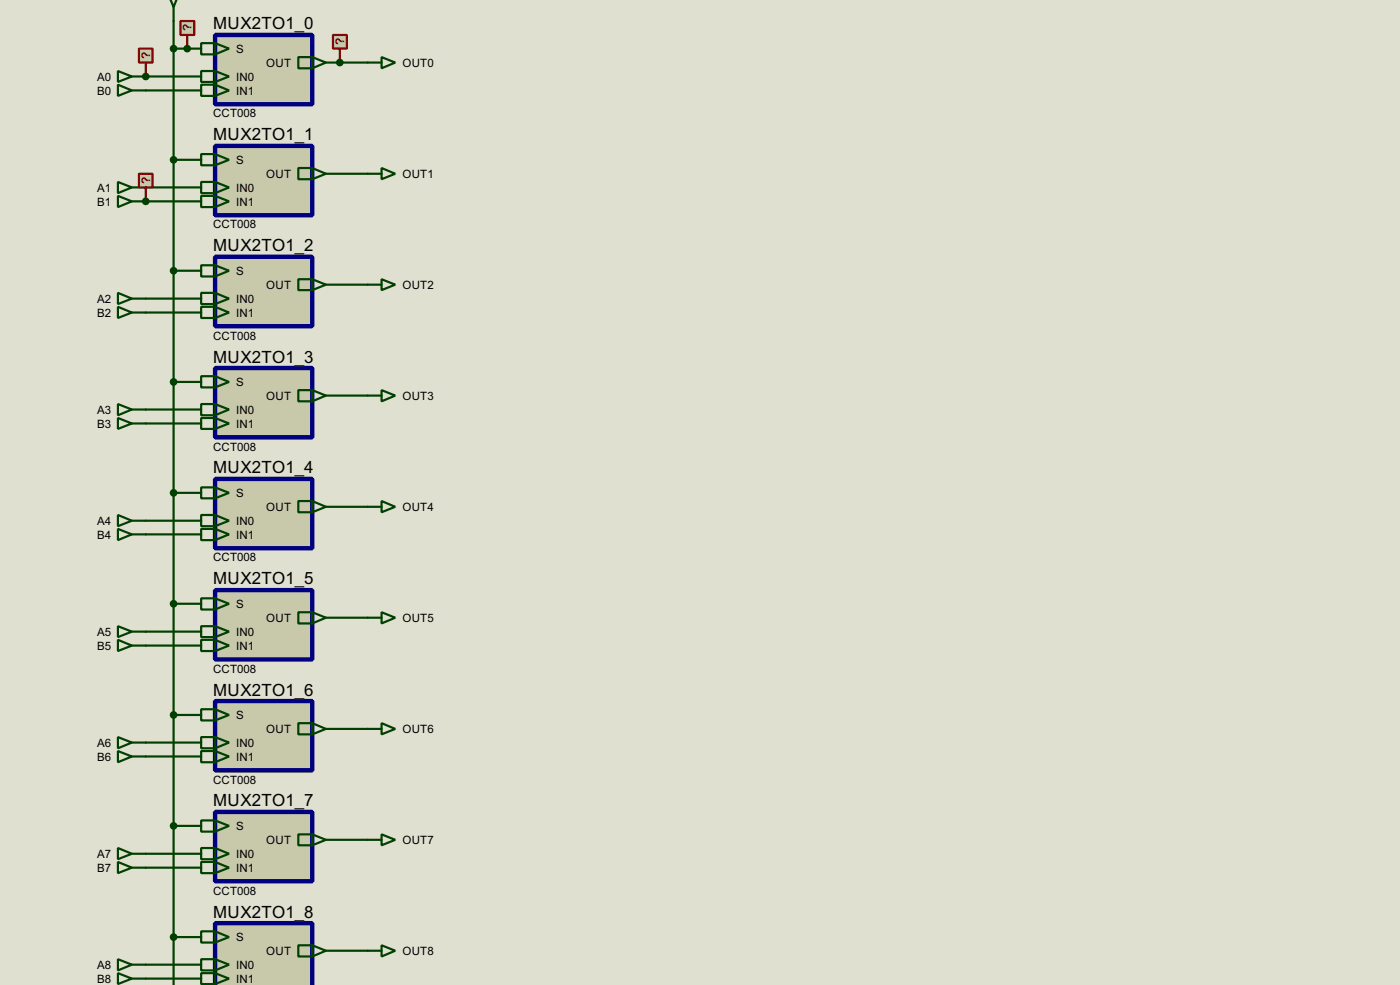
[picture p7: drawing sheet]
<svg xmlns="http://www.w3.org/2000/svg" width="256mm" height="180mm" viewBox="0 0 256 180" stroke-linecap="round" stroke-linejoin="round" font-family="sans-serif">
<path d="M0 0h256.5v180.3h-256.5z" fill="#e0e0d0"/>
<g fill="none" stroke="#004000" stroke-width=".4">
<path d="M26.7 16.6h10.2M31.8 3.9v176.4M26.7 34.3h10.2M31.8 29.3h5.1M59.7 31.8h7.7M26.7 54.7h10.2M26.7 57.2h10.2M31.8 49.6h5.1M59.7 52.1h7.7M26.7 75h10.2M26.7 77.5h10.2M31.8 69.9h5.1"/>
<path d="M59.7 72.4h7.7M26.7 95.3h10.2M26.7 97.8h10.2M31.8 90.2h5.1M59.7 92.8h7.7M26.7 115.6h10.2M26.7 118.2h10.2M31.8 110.5h5.1M59.7 113.1h7.7M26.7 135.9h10.2M26.7 138.5h10.2M31.8 130.9h5.1"/>
<path d="M59.7 133.4h7.7M26.7 156.3h10.2M26.7 158.8h10.2M31.8 151.2h5.1M59.7 153.7h7.7M26.7 176.6h10.2M26.7 179.1h10.2M31.8 171.5h5.1M59.7 174h7.7"/>
</g>
<circle cx="26.7" cy="14" r=".2" fill="#004000"/>
<path d="M26.7 14h10.2" fill="none" stroke="#004000" stroke-width=".4"/>
<g fill="#004000">
<circle cx="26.7" cy="14" r=".2"/>
<circle cx="26.7" cy="36.9" r=".2"/>
</g>
<path d="M26.7 36.9h10.2" fill="none" stroke="#004000" stroke-width=".4"/>
<g fill="#004000">
<circle cx="26.7" cy="36.9" r=".2"/>
<circle cx="34.3" cy="8.9" r=".2"/>
</g>
<path d="M31.8 8.9h5.1" fill="none" stroke="#004000" stroke-width=".4"/>
<circle cx="62.3" cy="11.5" r=".2" fill="#004000"/>
<g fill="none" stroke="#004000" stroke-width=".4">
<path d="M21.6 13l2.6 1-2.6 1zM21.6 15.5l2.6 1.1-2.6 1zM24.2 14h2.5M24.2 16.6h2.5M59.7 11.5h7.7M21.6 33.3l2.6 1-2.6 1.1zM21.6 35.9l2.6 1-2.6 1zM24.2 34.3h2.5M24.2 36.9h2.5M21.6 53.6l2.6 1.1-2.6 1zM21.6 56.2l2.6 1-2.6 1zM24.2 54.7h2.5"/>
<path d="M24.2 57.2h2.5M21.6 74l2.6 1-2.6 1zM21.6 76.5l2.6 1-2.6 1zM24.2 75h2.5M24.2 77.5h2.5M21.6 94.3l2.6 1-2.6 1zM21.6 96.8l2.6 1-2.6 1.1zM24.2 95.3h2.5M24.2 97.8h2.5M21.6 114.6l2.6 1-2.6 1zM21.6 117.1l2.6 1.1-2.6 1zM24.2 115.6h2.5"/>
<path d="M24.2 118.2h2.5M21.6 137.5l2.6 1-2.6 1zM21.6 134.9l2.6 1-2.6 1.1zM24.2 138.5h2.5M24.2 135.9h2.5M21.6 155.2l2.6 1.1-2.6 1zM21.6 157.8l2.6 1-2.6 1zM24.2 156.3h2.5M24.2 158.8h2.5M21.6 175.6l2.6 1-2.6 1zM21.6 178.1l2.6 1-2.6 1zM24.2 176.6h2.5"/>
<path d="M24.2 179.1h2.5"/>
</g>
<path d="M39.4 6.4h17.8v12.7h-17.8z" fill="#c8c8aa" stroke="#000080" stroke-width=".8"/>
<path d="M36.9 13h2.5l2.6 1-2.6 1h-2.5zM36.9 15.5h2.5l2.6 1.1-2.6 1h-2.5zM36.9 7.9h2.5l2.6 1-2.6 1.1h-2.5zM39.4 7.9v2.1M39.4 13v2M39.4 15.5v2.1M54.7 10.5h2.5l2.5 1-2.5 1h-2.5zM57.2 10.5v2" fill="none" stroke="#004000" stroke-width=".4"/>
<path d="M39.4 26.7h17.8v12.7h-17.8z" fill="#c8c8aa" stroke="#000080" stroke-width=".8"/>
<path d="M36.9 33.3h2.5l2.6 1-2.6 1.1h-2.5zM36.9 35.9h2.5l2.6 1-2.6 1h-2.5zM36.9 28.2h2.5l2.6 1.1-2.6 1h-2.5zM39.4 28.2v2.1M39.4 33.3v2.1M39.4 35.9v2M54.7 30.8h2.5l2.5 1-2.5 1h-2.5zM57.2 30.8v2" fill="none" stroke="#004000" stroke-width=".4"/>
<path d="M39.4 47h17.8v12.7h-17.8z" fill="#c8c8aa" stroke="#000080" stroke-width=".8"/>
<path d="M36.9 53.6h2.5l2.6 1.1-2.6 1h-2.5zM36.9 56.2h2.5l2.6 1-2.6 1h-2.5zM36.9 48.6h2.5l2.6 1-2.6 1h-2.5zM39.4 48.6v2M39.4 53.6v2.1M39.4 56.2v2M54.7 51.1h2.5l2.5 1-2.5 1h-2.5zM57.2 51.1v2" fill="none" stroke="#004000" stroke-width=".4"/>
<path d="M39.4 67.4h17.8v12.7h-17.8z" fill="#c8c8aa" stroke="#000080" stroke-width=".8"/>
<path d="M36.9 74h2.5l2.6 1-2.6 1h-2.5zM36.9 76.5h2.5l2.6 1-2.6 1h-2.5zM36.9 68.9h2.5l2.6 1-2.6 1h-2.5zM39.4 68.9v2M39.4 74v2M39.4 76.5v2M54.7 71.4h2.5l2.5 1-2.5 1.1h-2.5zM57.2 71.4v2.1" fill="none" stroke="#004000" stroke-width=".4"/>
<path d="M39.4 87.7h17.8v12.7h-17.8z" fill="#c8c8aa" stroke="#000080" stroke-width=".8"/>
<path d="M36.9 94.3h2.5l2.6 1-2.6 1h-2.5zM36.9 96.8h2.5l2.6 1-2.6 1.1h-2.5zM36.9 89.2h2.5l2.6 1-2.6 1h-2.5zM39.4 89.2v2M39.4 94.3v2M39.4 96.8v2.1M54.7 91.7h2.5l2.5 1.1-2.5 1h-2.5zM57.2 91.7v2.1" fill="none" stroke="#004000" stroke-width=".4"/>
<path d="M39.4 108h17.8v12.7h-17.8z" fill="#c8c8aa" stroke="#000080" stroke-width=".8"/>
<path d="M36.9 114.6h2.5l2.6 1-2.6 1h-2.5zM36.9 117.1h2.5l2.6 1.1-2.6 1h-2.5zM36.9 109.5h2.5l2.6 1-2.6 1.1h-2.5zM39.4 109.5v2.1M39.4 114.6v2M39.4 117.1v2.1M54.7 112.1h2.5l2.5 1-2.5 1h-2.5zM57.2 112.1v2" fill="none" stroke="#004000" stroke-width=".4"/>
<path d="M39.4 128.3h17.8v12.7h-17.8z" fill="#c8c8aa" stroke="#000080" stroke-width=".8"/>
<path d="M36.9 134.9h2.5l2.6 1-2.6 1.1h-2.5zM36.9 137.5h2.5l2.6 1-2.6 1h-2.5zM36.9 129.8h2.5l2.6 1.1-2.6 1h-2.5zM39.4 129.8v2.1M39.4 134.9v2.1M39.4 137.5v2M54.7 132.4h2.5l2.5 1-2.5 1h-2.5zM57.2 132.4v2" fill="none" stroke="#004000" stroke-width=".4"/>
<path d="M39.4 148.6h17.8v12.7h-17.8z" fill="#c8c8aa" stroke="#000080" stroke-width=".8"/>
<path d="M36.9 155.2h2.5l2.6 1.1-2.6 1h-2.5zM36.9 157.8h2.5l2.6 1-2.6 1h-2.5zM36.9 150.2h2.5l2.6 1-2.6 1h-2.5zM39.4 150.2v2M39.4 155.2v2.1M39.4 157.8v2M54.7 152.7h2.5l2.5 1-2.5 1h-2.5zM57.2 152.7v2" fill="none" stroke="#004000" stroke-width=".4"/>
<path d="M39.4 169h17.8v11.3h-17.8z" fill="#c8c8aa" stroke="#000080" stroke-width=".8"/>
<g fill="none" stroke="#004000" stroke-width=".4">
<path d="M31.2 -.1l.6 1.4 .5-1.4M31.8 1.3v2.6M67.4 11.5h2.5M69.9 10.5l2.5 1-2.5 1zM67.4 31.8h2.5M69.9 30.8l2.5 1-2.5 1zM67.4 52.1h2.5M69.9 51.1l2.5 1-2.5 1zM67.4 72.4h2.5M69.9 71.4l2.5 1-2.5 1.1zM67.4 92.8h2.5M69.9 91.7l2.5 1.1-2.5 1z"/>
<path d="M67.4 113.1h2.5M69.9 112.1l2.5 1-2.5 1zM67.4 133.4h2.5M69.9 132.4l2.5 1-2.5 1zM67.4 153.7h2.5M69.9 152.7l2.5 1-2.5 1zM36.9 175.6h2.5l2.6 1-2.6 1h-2.5zM36.9 178.1h2.5l2.6 1-2.6 1h-2.5zM36.9 170.5h2.5l2.6 1-2.6 1h-2.5zM39.4 170.5v2M39.4 175.6v2M39.4 178.1v2"/>
<path d="M54.7 173h2.5l2.5 1-2.5 1.1h-2.5zM57.2 173v2.1M67.4 174h2.5M69.9 173l2.5 1-2.5 1.1z"/>
</g>
<g fill="#004000" stroke="#004000" stroke-width=".4">
<circle cx="31.8" cy="8.9" r=".5"/>
<circle cx="31.8" cy="29.3" r=".5"/>
<circle cx="31.8" cy="171.5" r=".5"/>
<circle cx="31.8" cy="151.2" r=".5"/>
<circle cx="31.8" cy="69.9" r=".5"/>
<circle cx="31.8" cy="49.6" r=".5"/>
<circle cx="31.8" cy="90.2" r=".5"/>
<circle cx="31.8" cy="110.5" r=".5"/>
<circle cx="31.8" cy="130.9" r=".5"/>
</g>
<path d="M25.5 8.9h2.5v2.6h-2.5z" fill="#c8c8aa" stroke="#800000" stroke-width=".4"/>
<path d="M26.7 11.5v2.5" fill="none" stroke="#800000" stroke-width=".4"/>
<circle cx="26.7" cy="14" r=".5" fill="#004000" stroke="#004000" stroke-width=".4"/>
<path d="M25.5 31.8h2.5v2.5h-2.5z" fill="#c8c8aa" stroke="#800000" stroke-width=".4"/>
<path d="M26.7 34.3v2.6" fill="none" stroke="#800000" stroke-width=".4"/>
<circle cx="26.7" cy="36.9" r=".5" fill="#004000" stroke="#004000" stroke-width=".4"/>
<path d="M33.1 3.9h2.5v2.5h-2.5z" fill="#c8c8aa" stroke="#800000" stroke-width=".4"/>
<path d="M34.3 6.4v2.5" fill="none" stroke="#800000" stroke-width=".4"/>
<circle cx="34.3" cy="8.9" r=".5" fill="#004000" stroke="#004000" stroke-width=".4"/>
<path d="M61 6.4h2.6v2.5h-2.6z" fill="#c8c8aa" stroke="#800000" stroke-width=".4"/>
<path d="M62.3 8.9v2.6" fill="none" stroke="#800000" stroke-width=".4"/>
<circle cx="62.2" cy="11.5" r=".5" fill="#004000" stroke="#004000" stroke-width=".4"/>
<g font-size="3.5">
<text x="39.1" y="5.3">MUX2TO1_0</text>
<text x="39.1" y="25.7">MUX2TO1_1</text>
<text x="39.1" y="46">MUX2TO1_2</text>
<text x="39.1" y="66.3">MUX2TO1_3</text>
<text x="39.1" y="86.7">MUX2TO1_4</text>
<text x="39.1" y="107">MUX2TO1_5</text>
<text x="39.1" y="127.3">MUX2TO1_6</text>
<text x="39.1" y="147.6">MUX2TO1_7</text>
<text x="39.1" y="168">MUX2TO1_8</text>
</g>
<g font-size="2.5" fill="#800000">
<text x="35.1" y="5.8" transform="rotate(-90 35.1 5.8)">?</text>
<text x="27.5" y="10.9" transform="rotate(-90 27.5 10.9)">?</text>
<text x="63.1" y="8.3" transform="rotate(-90 63.1 8.3)">?</text>
<text x="27.5" y="33.7" transform="rotate(-90 27.5 33.7)">?</text>
</g>
<g font-size="2.4">
<text x="43.2" y="9.7">S</text>
<text x="17.8" y="14.8">A0</text>
<text x="17.8" y="17.3">B0</text>
<text x="43.2" y="14.8">IN0</text>
<text x="43.2" y="17.3">IN1</text>
<text x="48.8" y="12.3">OUT</text>
<text x="73.7" y="12.3">OUT0</text>
<text x="39" y="21.5">CCT008</text>
<text x="17.8" y="35.1">A1</text>
<text x="43.2" y="35.1">IN0</text>
<text x="43.2" y="30">S</text>
<text x="48.8" y="32.6">OUT</text>
<text x="73.7" y="32.6">OUT1</text>
<text x="17.8" y="37.7">B1</text>
<text x="39" y="41.8">CCT008</text>
<text x="43.2" y="37.7">IN1</text>
<text x="43.2" y="50.4">S</text>
<text x="48.8" y="52.9">OUT</text>
<text x="73.7" y="52.9">OUT2</text>
<text x="17.8" y="55.4">A2</text>
<text x="17.8" y="58">B2</text>
<text x="43.2" y="55.4">IN0</text>
<text x="43.2" y="58">IN1</text>
<text x="39" y="62.1">CCT008</text>
<text x="43.2" y="70.7">S</text>
<text x="17.8" y="75.8">A3</text>
<text x="43.2" y="75.8">IN0</text>
<text x="48.8" y="73.2">OUT</text>
<text x="73.7" y="73.2">OUT3</text>
<text x="17.8" y="78.3">B3</text>
<text x="39" y="82.5">CCT008</text>
<text x="43.2" y="78.3">IN1</text>
<text x="43.2" y="91">S</text>
<text x="48.8" y="93.6">OUT</text>
<text x="73.7" y="93.6">OUT4</text>
<text x="17.8" y="96.1">A4</text>
<text x="17.8" y="98.6">B4</text>
<text x="43.2" y="96.1">IN0</text>
<text x="43.2" y="98.6">IN1</text>
<text x="39" y="102.8">CCT008</text>
<text x="43.2" y="111.3">S</text>
<text x="48.8" y="113.9">OUT</text>
<text x="73.7" y="113.9">OUT5</text>
<text x="17.8" y="116.4">A5</text>
<text x="17.8" y="119">B5</text>
<text x="43.2" y="116.4">IN0</text>
<text x="43.2" y="119">IN1</text>
<text x="39" y="123.1">CCT008</text>
<text x="43.2" y="131.7">S</text>
<text x="17.8" y="136.7">A6</text>
<text x="43.2" y="136.7">IN0</text>
<text x="48.8" y="134.2">OUT</text>
<text x="73.7" y="134.2">OUT6</text>
<text x="17.8" y="139.3">B6</text>
<text x="39" y="143.4">CCT008</text>
<text x="43.2" y="139.3">IN1</text>
<text x="43.2" y="152">S</text>
<text x="48.8" y="154.5">OUT</text>
<text x="73.7" y="154.5">OUT7</text>
<text x="17.8" y="157.1">A7</text>
<text x="17.8" y="159.6">B7</text>
<text x="43.2" y="157.1">IN0</text>
<text x="43.2" y="159.6">IN1</text>
<text x="39" y="163.8">CCT008</text>
<text x="43.2" y="172.3">S</text>
<text x="17.8" y="177.4">A8</text>
<text x="17.8" y="179.9">B8</text>
<text x="43.2" y="177.4">IN0</text>
<text x="43.2" y="179.9">IN1</text>
<text x="48.8" y="174.8">OUT</text>
<text x="73.7" y="174.8">OUT8</text>
</g>
</svg>
